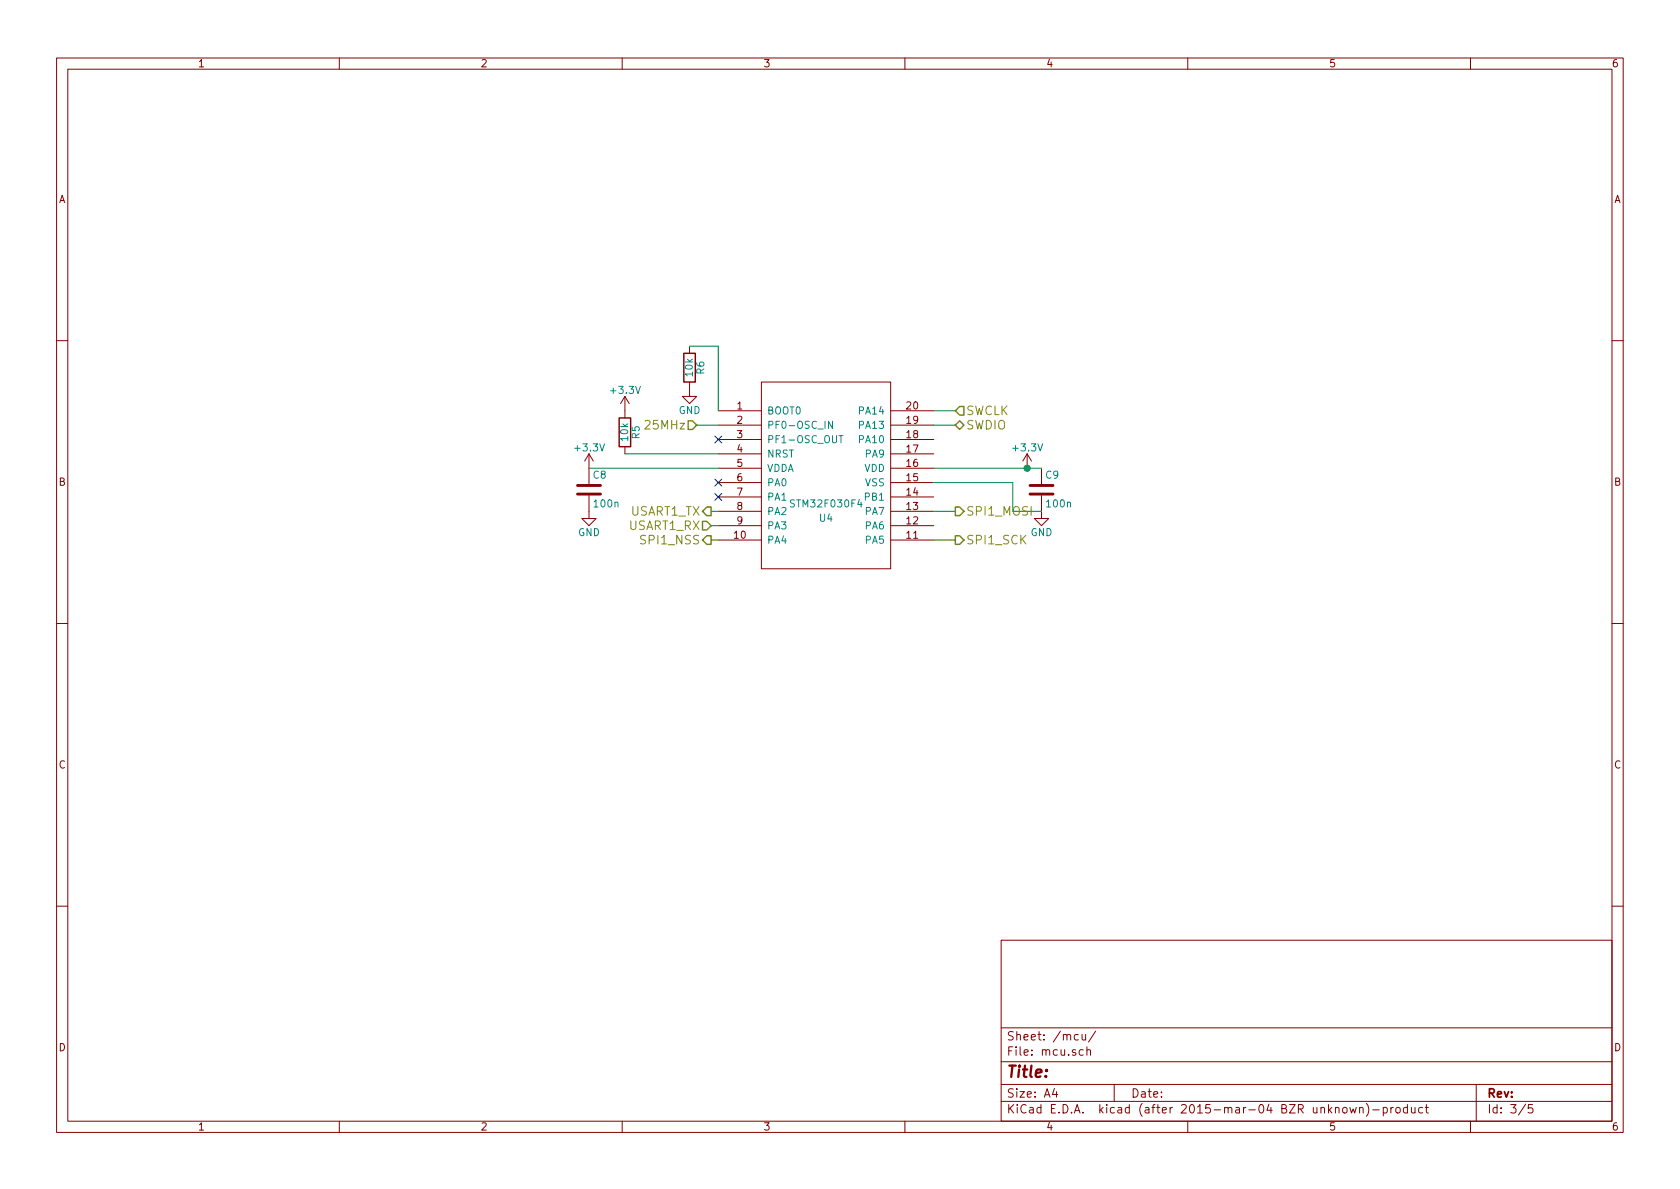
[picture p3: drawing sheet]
EESchema Schematic File Version 2
LIBS:power
LIBS:device
LIBS:transistors
LIBS:conn
LIBS:linear
LIBS:regul
LIBS:74xx
LIBS:cmos4000
LIBS:adc-dac
LIBS:memory
LIBS:xilinx
LIBS:special
LIBS:microcontrollers
LIBS:dsp
LIBS:microchip
LIBS:analog_switches
LIBS:motorola
LIBS:texas
LIBS:intel
LIBS:audio
LIBS:interface
LIBS:digital-audio
LIBS:philips
LIBS:display
LIBS:cypress
LIBS:siliconi
LIBS:opto
LIBS:atmel
LIBS:contrib
LIBS:valves
LIBS:bce
EELAYER 25 0
EELAYER END
$Descr A4 11693 8268
encoding utf-8
Sheet 3 5
Title ""
Date ""
Rev ""
Comp ""
Comment1 ""
Comment2 ""
Comment3 ""
Comment4 ""
$EndDescr
$Comp
L STM32F030F4 U4
U 1 1
P 5750 3300
F 0 "U4" H 5750 3000 50  0000 C CNN
F 1 "STM32F030F4" H 5750 3100 50  0000 C CNN
F 2 "Housings_SSOP:TSSOP-20_4.4x6.5mm_Pitch0.65mm" H 5750 2750 50  0001 C CNN
F 3 "DOCUMENTATION" H 5750 3850 50  0001 C CNN
	1    5750 3300
	1    0    0    -1  
$EndComp
$Comp
L R R6
U 1 1
P 4800 2550
F 0 "R6" V 4880 2550 50  0000 C CNN
F 1 "10k" V 4800 2550 50  0000 C CNN
F 2 "Resistors_SMD:R_0402" V 4730 2550 30  0001 C CNN
F 3 "" H 4800 2550 30  0000 C CNN
	1    4800 2550
	1    0    0    -1  
$EndComp
$Comp
L GND #PWR025
U 1 1
P 4800 2700
F 0 "#PWR025" H 4800 2450 50  0001 C CNN
F 1 "GND" H 4800 2550 50  0000 C CNN
F 2 "" H 4800 2700 60  0000 C CNN
F 3 "" H 4800 2700 60  0000 C CNN
	1    4800 2700
	1    0    0    -1  
$EndComp
$Comp
L R R5
U 1 1
P 4350 3000
F 0 "R5" V 4430 3000 50  0000 C CNN
F 1 "10k" V 4350 3000 50  0000 C CNN
F 2 "Resistors_SMD:R_0402" V 4280 3000 30  0001 C CNN
F 3 "" H 4350 3000 30  0000 C CNN
	1    4350 3000
	1    0    0    -1  
$EndComp
Text HLabel 4850 2950 0    60   Input ~ 0
25MHz
Wire Wire Line
	4850 2950 5000 2950
$Comp
L C C8
U 1 1
P 4100 3400
F 0 "C8" H 4125 3500 50  0000 L CNN
F 1 "100n" H 4125 3300 50  0000 L CNN
F 2 "Capacitors_SMD:C_0402" H 4138 3250 30  0001 C CNN
F 3 "" H 4100 3400 60  0000 C CNN
	1    4100 3400
	1    0    0    -1  
$EndComp
Wire Wire Line
	4100 3250 5000 3250
$Comp
L C C9
U 1 1
P 7250 3400
F 0 "C9" H 7275 3500 50  0000 L CNN
F 1 "100n" H 7275 3300 50  0000 L CNN
F 2 "Capacitors_SMD:C_0402" H 7288 3250 30  0001 C CNN
F 3 "" H 7250 3400 60  0000 C CNN
	1    7250 3400
	1    0    0    -1  
$EndComp
Wire Wire Line
	6500 3250 7250 3250
$Comp
L GND #PWR026
U 1 1
P 7250 3550
F 0 "#PWR026" H 7250 3300 50  0001 C CNN
F 1 "GND" H 7250 3400 50  0000 C CNN
F 2 "" H 7250 3550 60  0000 C CNN
F 3 "" H 7250 3550 60  0000 C CNN
	1    7250 3550
	1    0    0    -1  
$EndComp
Wire Wire Line
	6500 3350 7050 3350
Wire Wire Line
	7050 3350 7050 3550
Wire Wire Line
	7050 3550 7250 3550
$Comp
L GND #PWR027
U 1 1
P 4100 3550
F 0 "#PWR027" H 4100 3300 50  0001 C CNN
F 1 "GND" H 4100 3400 50  0000 C CNN
F 2 "" H 4100 3550 60  0000 C CNN
F 3 "" H 4100 3550 60  0000 C CNN
	1    4100 3550
	1    0    0    -1  
$EndComp
$Comp
L +3.3V #PWR028
U 1 1
P 7150 3250
F 0 "#PWR028" H 7150 3100 50  0001 C CNN
F 1 "+3.3V" H 7150 3390 50  0000 C CNN
F 2 "" H 7150 3250 60  0000 C CNN
F 3 "" H 7150 3250 60  0000 C CNN
	1    7150 3250
	1    0    0    -1  
$EndComp
Connection ~ 7150 3250
$Comp
L +3.3V #PWR029
U 1 1
P 4350 2850
F 0 "#PWR029" H 4350 2700 50  0001 C CNN
F 1 "+3.3V" H 4350 2990 50  0000 C CNN
F 2 "" H 4350 2850 60  0000 C CNN
F 3 "" H 4350 2850 60  0000 C CNN
	1    4350 2850
	1    0    0    -1  
$EndComp
Wire Wire Line
	5000 2850 5000 2400
Wire Wire Line
	5000 2400 4800 2400
Wire Wire Line
	4350 3150 5000 3150
Text HLabel 6650 2950 2    60   BiDi ~ 0
SWDIO
Text HLabel 6650 2850 2    60   Input ~ 0
SWCLK
Wire Wire Line
	6650 2850 6500 2850
Wire Wire Line
	6650 2950 6500 2950
Text HLabel 4950 3750 0    60   Output ~ 0
SPI1_NSS
Wire Wire Line
	4950 3750 5000 3750
Text HLabel 6650 3750 2    60   Output ~ 0
SPI1_SCK
Text HLabel 6650 3550 2    60   Output ~ 0
SPI1_MOSI
Wire Wire Line
	6500 3550 6650 3550
Wire Wire Line
	6500 3750 6650 3750
Text HLabel 4950 3650 0    60   Input ~ 0
USART1_RX
Wire Wire Line
	4950 3650 5000 3650
Text HLabel 4950 3550 0    60   Output ~ 0
USART1_TX
Wire Wire Line
	4950 3550 5000 3550
NoConn ~ 5000 3050
NoConn ~ 5000 3350
NoConn ~ 5000 3450
$Comp
L +3.3V #PWR030
U 1 1
P 4100 3250
F 0 "#PWR030" H 4100 3100 50  0001 C CNN
F 1 "+3.3V" H 4100 3390 50  0000 C CNN
F 2 "" H 4100 3250 60  0000 C CNN
F 3 "" H 4100 3250 60  0000 C CNN
	1    4100 3250
	1    0    0    -1  
$EndComp
$EndSCHEMATC
